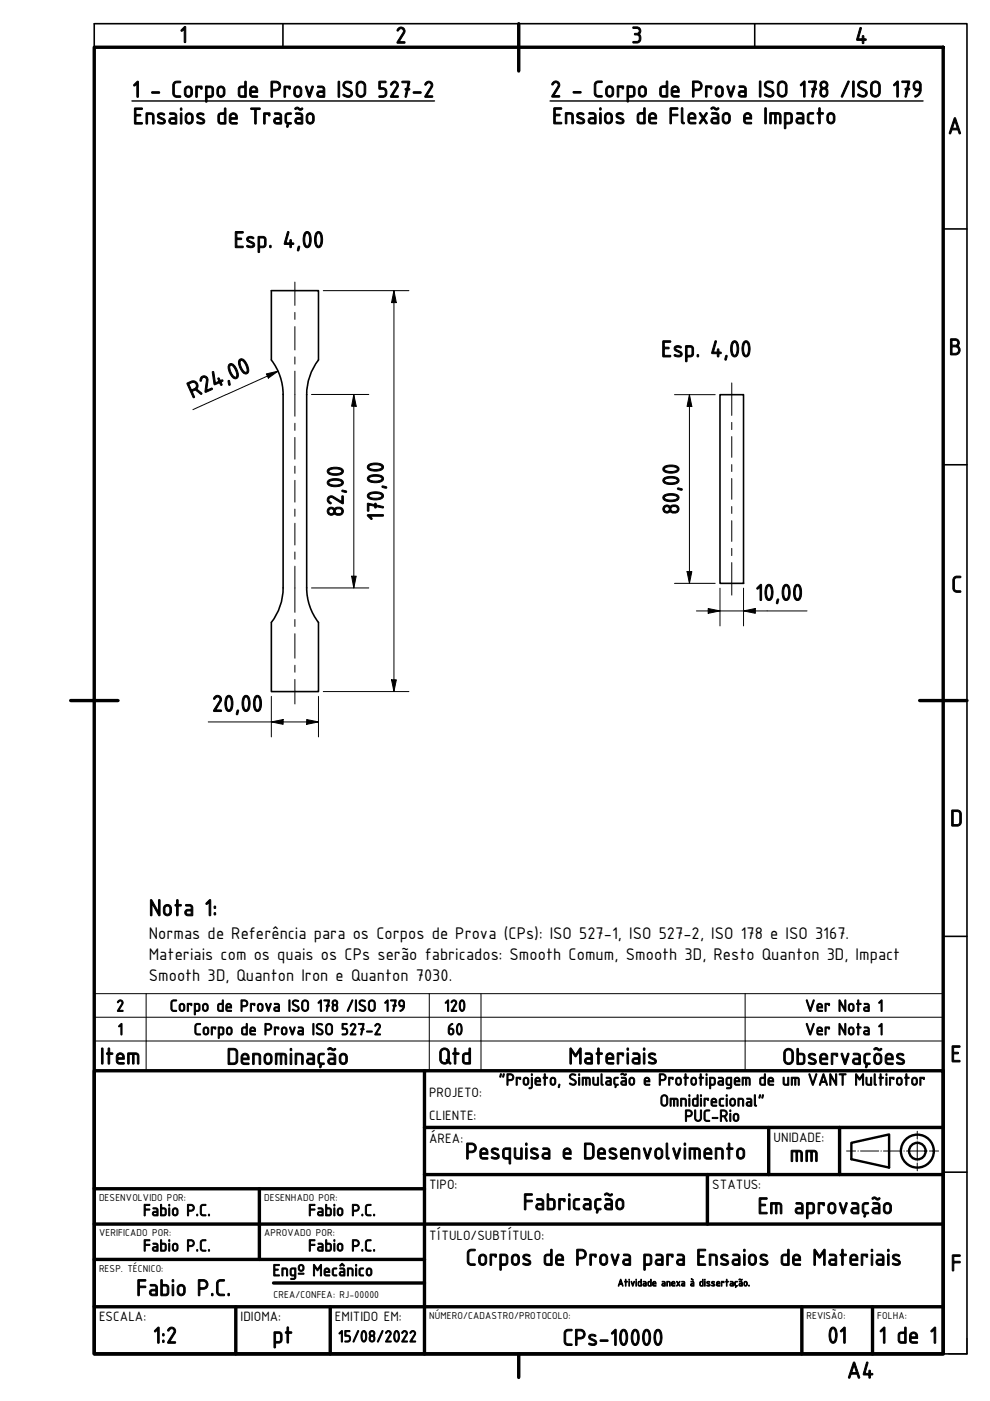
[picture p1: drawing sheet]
<svg xmlns="http://www.w3.org/2000/svg" width="210mm" height="297mm" viewBox="0 0 210 297" stroke-linecap="round" stroke-linejoin="round" font-family="sans-serif">
<path d="M152.7 83.7h4.9v40h-4.9zM60 124.7v-41a12.1 12.1 0 0 0-2.5-7.4v-14.7h10v14.7a12.1 12.1 0 0 0-2.5 7.4v41M65 124.6a12 12 0 0 0 2.5 7.4v14.6h-10v-14.6a12.1 12.1 0 0 0 2.5-7.4" fill="none" stroke="#000" stroke-width=".34"/>
<path d="M20 215.7h180M31 210.7v16.3M91 210.7v16.3M102 210.7v16.3M158 210.7v16.3M20 220.7h180v-10h-180v16.3h180v-6.3" fill="none" stroke="#000" stroke-width=".21"/>
<!-- layer: Sistema de malhas (ABNT) -->
<path d="M20 10v-5h185v282h-5M60 5v5M160 5v5M200 48.5h5M200 98.5h5M200 198.5h5M200 248.5h5" fill="none" stroke="#000" stroke-width=".34"/>
<!-- layer: Borda A4_A3_A2 (ABNT) -->
<path d="M20 10h180v277h-180zM110 5v10.1M15 148.5h10M195 148.5h10M110 287v5" fill="none" stroke="#000" stroke-width=".72"/>
<path d="M205 283.7v3.3h-3.9" fill="none" stroke="#000" stroke-width=".21"/>
<g fill="none" stroke="#000" stroke-width=".72">
<path d="M20 227h180v60h-180zM90 227v60M90 239h110M163 239v10M178 239v10M20 259.5h180M20 252h70M55 252v15M90 249h110M150 249v10.5M20 277.1h180M20 267h70"/>
<path d="M50 277.1v9.9M58 272h32M70 277.1v9.9M170 277.1v9.9M185 277.1v9.9"/>
</g>
<!-- layer: Legenda preenchimento (ABNT) -->
<g fill="none" stroke="#000" stroke-width=".51">
<path d="M180.5 242.3l8-1.8v7.1l-8-1.8z"/>
<circle cx="194.5" cy="244.1" r="3.5"/>
<circle cx="194.5" cy="244.1" r="1.76"/>
</g>
<g fill="none" stroke="#000" stroke-width=".21">
<path d="M194.5 239.8v1.7M179.5 244h1.9M181.9 244h.1M182.5 244h3.8M186.8 244h.1M187.3 244h3.9M191.6 244h.1M192.2 244h3.8M194.5 241.9v.1M194.5 242.4v3.3M194.5 246.1v.1M194.5 246.6v1.6"/>
<path d="M196.5 244h.1M197.1 244h1.9"/>
</g>
<path d="M28 21.4h64.1M116.6 21.4h79.1" fill="none" stroke="#000" stroke-width=".3"/>
<g fill="none" stroke="#000" stroke-width=".21">
<path d="M62.5 59.8v5M62.5 66.2v1.5M62.5 69.2v5M62.5 75.7v1.5M62.5 78.7v9.6M62.5 89.7v1.6M62.5 92.7v4.7M62.5 98.8v1.6M155.2 81.2v6.9M155.2 89.6v1.5M155.2 92.6v4.4M155.2 98.5v1.5"/>
<path d="M62.5 101.8v4.7M62.5 107.9v1.6M62.5 110.9v4.7M62.5 117v1.6M155.2 101.5v4.4M155.2 107.4v1.5M155.2 110.4v4.4M155.2 116.3v1.5M155.2 119.3v6.9M62.5 120v9.8M62.5 131.3v1.5M62.5 134.4v5.2"/>
<path d="M62.5 141v1.5M62.5 144v5.3"/>
</g>
<g fill="none" stroke="#000" stroke-width=".21">
<path d="M56.5 79.3l2.5-.6-2.1 1.5zM59 78.7l-18.1 8.2M68.5 61.6h18.2M83.5 61.6l.5 2.6h-1zM83.5 61.6v85M66 83.6h12.2M75 83.6l.5 2.5h-1zM75 83.6v41.1M143 83.7h8.6M146.2 83.7l.5 2.5h-1zM146.2 83.7v40M66 124.7h12.2"/>
<path d="M74.5 122.2h1l-.5 2.5zM143 123.7h8.6M145.7 121.2h1l-.5 2.5zM147.7 129.5h23.4M150.2 129l2.5 .5-2.5 .5zM152.7 124.7v8M157.6 129.5l2.5-.5v1zM157.6 124.7v8M44.2 153.1h23.3M57.5 153.1l2.5-.5v1zM57.5 147.6v8.6M65 152.6l2.5 .5-2.5 .5z"/>
<path d="M67.5 147.6v8.6M68.5 146.6h18.2M83 144.1h1l-.5 2.5z"/>
</g>
<path d="M83.5 61.6l.5 2.6h-1zM56.5 79.3l2.5-.6-2.1 1.5zM75 83.6l.5 2.5h-1zM146.2 83.7l.5 2.5h-1zM74.5 122.2h1l-.5 2.5zM145.7 121.2h1l-.5 2.5zM150.2 129l2.5 .5-2.5 .5zM157.6 129.5l2.5-.5v1zM57.5 153.1l2.5-.5v1zM65 152.6l2.5 .5-2.5 .5zM83 144.1h1l-.5 2.5z" fill="#000"/>
<g font-size="5.3">
<text x="38" y="9">1</text>
<text x="83.8" y="9.2">2</text>
<text x="133.8" y="9.1">3</text>
<text x="181.3" y="9.3">4</text>
<text x="28" y="20.6">1 - Corpo de Prova ISO 527-2</text>
<text x="116.6" y="20.6">2 - Corpo de Prova ISO 178 /ISO 179</text>
<text x="28.2" y="26.3">Ensaios de Tração</text>
<text x="117.1" y="26.3">Ensaios de Flexão e Impacto</text>
<text x="200.9" y="28.4">A</text>
<text x="49.5" y="52.5">Esp. 4,00</text>
<text x="140.2" y="75.7">Esp. 4,00</text>
<text x="201.2" y="75.3">B</text>
<text x="40.7" y="84.5" transform="rotate(-24 40.7 84.5)">R24,00</text>
<text x="72.8" y="109.6" transform="rotate(-90 72.8 109.6)">82,00</text>
<text x="81.3" y="110.5" transform="rotate(-90 81.3 110.5)">170,00</text>
<text x="144" y="109.1" transform="rotate(-90 144 109.1)">80,00</text>
<text x="201.7" y="125.6">C</text>
<text x="160.1" y="127.3">10,00</text>
<text x="44.9" y="150.9">20,00</text>
<text x="201.4" y="175.2">D</text>
<text x="31.5" y="194.2">Nota 1:</text>
<text x="21.2" y="225.6">Item</text>
<text x="48" y="225.7">Denominação</text>
<text x="92.9" y="225.6">Qtd</text>
<text x="120.5" y="225.6">Materiais</text>
<text x="165.8" y="225.7">Observações</text>
<text x="201.5" y="225.2">E</text>
<text x="98.6" y="245.8">Pesquisa e Desenvolvimento</text>
<text x="167.4" y="246.3">mm</text>
<text x="110.8" y="256.5">Fabricação</text>
<text x="160.6" y="257.4">Em aprovação</text>
<text x="98.7" y="268.3">Corpos de Prova para Ensaios de Materiais</text>
<text x="201.5" y="269.5">F</text>
<text x="28.9" y="274.7">Fabio P.C.</text>
<text x="32.4" y="284.8">1:2</text>
<text x="57.7" y="284.8">pt</text>
<text x="119.3" y="285.3">CPs-10000</text>
<text x="175.4" y="284.8">01</text>
<text x="186.3" y="284.8">1 de 1</text>
<text x="179.5" y="292.2">A4</text>
</g>
<g font-size="3.9">
<text x="31.5" y="199.1">Normas de Referência para os Corpos de Prova (CPs): ISO 527-1, ISO 527-2, ISO 178 e ISO 3167.</text>
<text x="31.5" y="203.5">Materiais com os quais os CPs serão fabricados: Smooth Comum, Smooth 3D, Resto Quanton 3D, Impact</text>
<text x="31.5" y="208">Smooth 3D, Quanton Iron e Quanton 7030.</text>
</g>
<g font-size="3.8">
<text x="24.6" y="214.4">2</text>
<text x="36" y="214.4">Corpo de Prova ISO 178 /ISO 179</text>
<text x="94.1" y="214.4">120</text>
<text x="170.7" y="214.4">Ver Nota 1</text>
<text x="24.9" y="219.4">1</text>
<text x="41.1" y="219.4">Corpo de Prova ISO 527-2</text>
<text x="94.8" y="219.4">60</text>
<text x="170.7" y="219.4">Ver Nota 1</text>
<text x="105.7" y="230.1">&quot;Projeto, Simulação e Prototipagem de um VANT Multirotor</text>
<text x="139.9" y="234.6">Omnidirecional&quot;</text>
<text x="145.1" y="237.8">PUC-Rio</text>
<text x="30.3" y="257.8">Fabio P.C.</text>
<text x="65.3" y="257.8">Fabio P.C.</text>
<text x="30.3" y="265.3">Fabio P.C.</text>
<text x="65.3" y="265.3">Fabio P.C.</text>
<text x="57.8" y="270.5">Engº Mecânico</text>
<text x="71.6" y="284.6">15/08/2022</text>
</g>
<g font-size="3.1">
<text x="91" y="232.5">PROJETO:</text>
<text x="91" y="237.5">CLIENTE:</text>
<text x="91" y="242.3">ÁREA:</text>
<text x="164" y="242">UNIDADE:</text>
<text x="91" y="252">TIPO:</text>
<text x="151" y="252">STATUS:</text>
<text x="91" y="262.8">TÍTULO/SUBTÍTULO:</text>
<text x="21" y="280">ESCALA:</text>
<text x="51" y="280">IDIOMA:</text>
<text x="71" y="280">EMITIDO EM:</text>
</g>
<g font-size="2.3">
<text x="21" y="254.5">DESENVOLVIDO POR:</text>
<text x="56" y="254.5">DESENHADO POR:</text>
<text x="21" y="262">VERIFICADO POR:</text>
<text x="56" y="262">APROVADO POR:</text>
<text x="21" y="269.6">RESP. TÉCNICO:</text>
<text x="58" y="275.3">CREA/CONFEA: RJ-00000</text>
<text x="130.9" y="272.7">Atividade anexa à dissertação.</text>
<text x="91" y="279.6">NÚMERO/CADASTRO/PROTOCOLO:</text>
<text x="171" y="279.6">REVISÃO:</text>
<text x="186" y="279.6">FOLHA:</text>
</g>
</svg>
